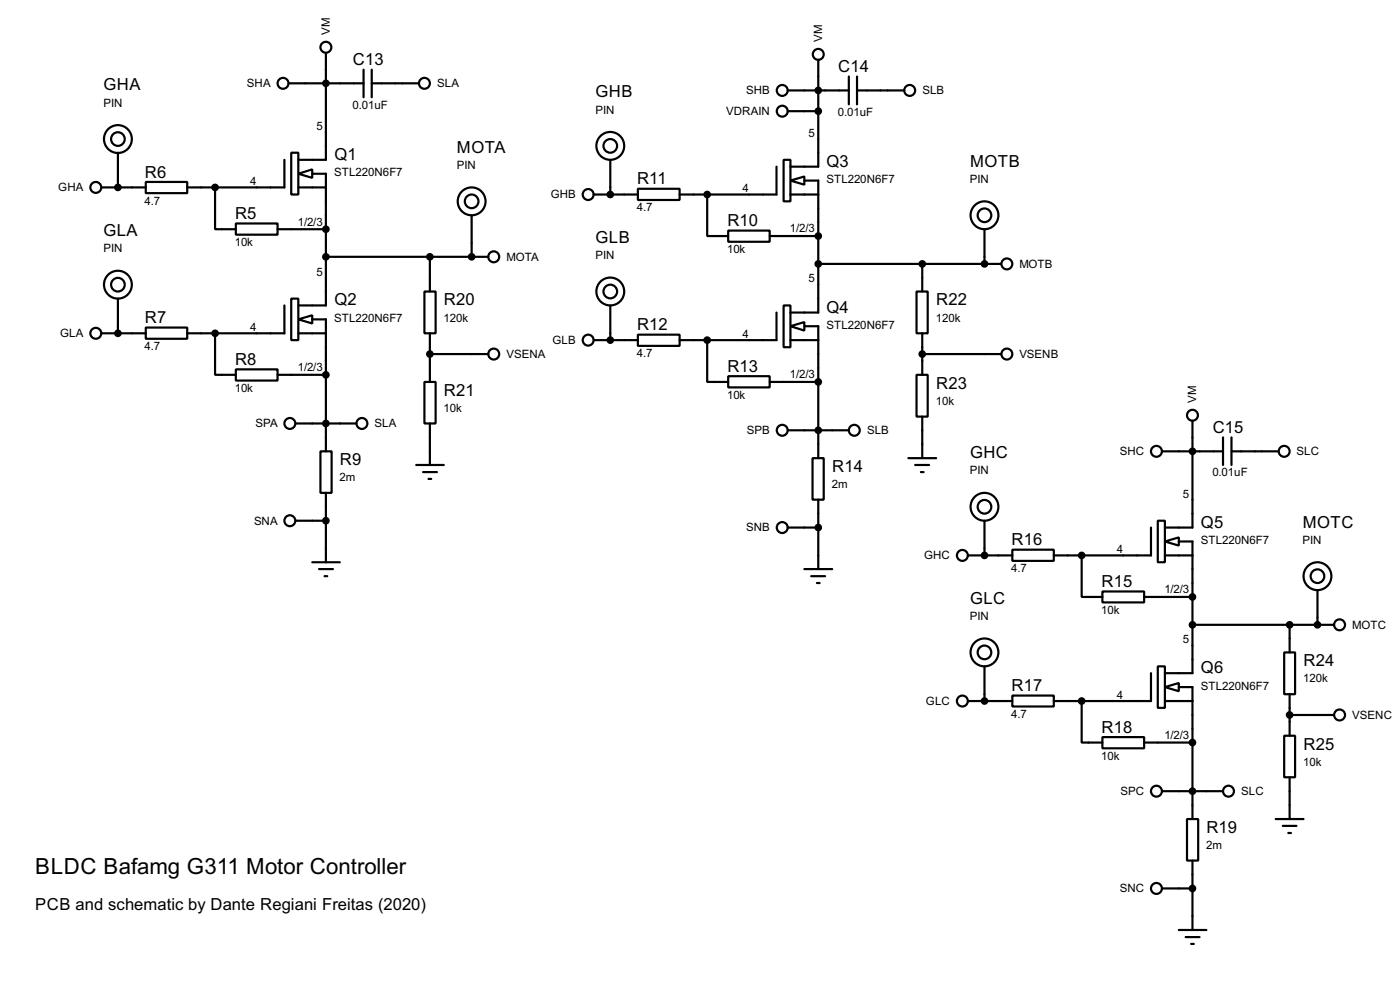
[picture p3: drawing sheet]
<svg xmlns="http://www.w3.org/2000/svg" width="256mm" height="180mm" viewBox="0 0 256 180" stroke-linecap="round" stroke-linejoin="round" font-family="sans-serif">
<g fill="none" stroke="#000" stroke-width=".4">
<path d="M52.9 15.3h13.7M59.7 9.7v19.6h-5M66.6 12.8v5M68.1 15.3h8.7M68.1 12.8v5M144.3 16.6h11.2M149.9 11v19.5h-5.1M155.5 14v5.1M157 16.6h8.7M157 14v5.1M18.6 34.3h8.1M21.6 28v6.3"/>
<path d="M26.7 33.3h7.6v2.1h-7.6zM39.4 34.3v7.7h3.8M52.1 29.3v5h-17.8M53.4 28h1.3v7.6h-1.3zM54.7 31.8l2.5-.8v1.6zM54.7 34.3h5M57.2 31.8h2.5v24.1h-5M86.4 39.4v7.6M108.8 35.6h8.1M111.8 29.3v6.3M116.9 34.6h7.6v2h-7.6zM129.6 35.6v7.6h3.8"/>
<path d="M142.3 30.5v5.1h-17.8M143.6 29.3h1.2v7.6h-1.2zM144.3 20.4h5.6M144.8 33.1l2.6-.8v1.5zM144.8 35.6h5.1M147.4 33.1h2.5v24.1h-5.1M21.6 54.7v6.3M26.7 60h7.6v2h-7.6zM43.2 40.9h7.7v2.1h-7.7zM50.9 42h8.8M52.1 55.9v5.1h-17.8M53.4 54.7h1.3v7.6h-1.3z"/>
<path d="M54.7 58.5l2.5-.8v1.5zM57.2 58.5h2.5v24.1M59.7 47h29.8M77.8 53.4h2v7.6h-2zM78.8 47v6.4M111.8 55.9v6.4M133.4 42.2h7.6v2.1h-7.6zM141 43.2h8.9M142.3 57.2v5.1h-17.8M143.6 55.9h1.2v7.7h-1.2zM144.8 59.7l2.6-.7v1.5zM147.4 59.7h2.5v24.2"/>
<path d="M149.9 48.3h33.5M167.9 53.4h2.1v7.6h-2.1zM169 48.3v5.1M180.4 42v6.3M18.6 61h8.1M39.4 61v7.6h3.8M43.2 67.6h7.7v2.1h-7.7zM50.9 68.6h8.8M54.2 77.5h11.1M54.7 61h5M77.8 69.9h2v7.6h-2zM78.8 61v8.9"/>
<path d="M78.8 77.5v7.6M78.8 64.8h10.7M108.8 62.3h8.1M116.9 61.3h7.6v2h-7.6zM129.6 62.3v7.6h3.8M133.4 68.9h7.6v2h-7.6zM141 69.9h8.9M144.3 78.8h11.2M144.8 62.3h5.1M167.9 68.6h2.1v7.7h-2.1zM169 61v7.6M169 76.3v7.6"/>
<path d="M169 64.8h14.4M218.5 77v19.6h-5.1M54.2 95.3h5.5M58.7 82.6h2.1v7.6h-2.1zM59.7 90.2v12.7M76.3 85.1h5M77.5 86.4h2.6M78.5 87.7h.5M144.3 96.6h5.6M148.9 83.9h2v7.6h-2zM149.9 91.5v12.7M166.4 83.9h5.1"/>
<path d="M167.7 85.1h2.5M168.7 86.4h.5M180.4 95.3v6.4M210.9 96.6v5.1h-17.8M212.1 95.3h1.3v7.6h-1.3zM212.9 82.6h11.2M213.4 99.1l2.6-.7v1.5zM216 99.1h2.5v24.1h-5.1M224.1 80.1v5M225.6 82.6h8.6M225.6 80.1v5M57.2 102.9h5.1"/>
<path d="M58.5 104.2h2.5M59.5 105.5h.5M147.4 104.2h5.1M148.6 105.5h2.6M149.7 106.7h.5M177.3 101.7h8.2M185.5 100.6h7.6v2.1h-7.6zM198.2 101.7v7.6h3.8M202 108.3h7.6v2h-7.6zM209.6 109.3h8.9M213.4 101.7h5.1M218.5 114.4h25.9"/>
<path d="M235.3 119.4h2v7.7h-2zM236.3 114.4v5M241.4 108v6.4M177.3 128.3h8.2M180.4 122v6.3M185.5 127.3h7.6v2h-7.6zM198.2 128.3v7.6h3.8M202 134.9h7.6v2.1h-7.6zM209.6 135.9h8.9M210.9 123.2v5.1h-17.8M212.1 122h1.3v7.6h-1.3zM213.4 125.8l2.6-.8v1.5z"/>
<path d="M213.4 128.3h5.1M216 125.8h2.5v24.1M235.3 134.7h2v7.6h-2zM236.3 127.1v7.6M236.3 130.9h8.1M212.9 144.8h11.2M217.5 149.9h2v7.6h-2zM218.5 157.5v12.7M233.7 149.9h5.1M235 151.2h2.5M236 152.5h.5M236.3 142.3v7.6"/>
<path d="M212.9 162.6h5.6M216 170.2h5M217.2 171.5h2.6M218.2 172.8h.5"/>
<circle cx="51.8" cy="15.3" r="1"/>
<circle cx="59.7" cy="8.7" r="1"/>
<circle cx="77.7" cy="15.3" r="1"/>
<circle cx="143.3" cy="16.6" r="1"/>
<circle cx="149.9" cy="10" r="1"/>
<circle cx="166.6" cy="16.6" r="1"/>
<circle cx="17.5" cy="34.3" r="1"/>
<circle cx="21.6" cy="25.5" r="2.55"/>
<circle cx="21.6" cy="25.5" r="1.25"/>
<circle cx="86.4" cy="36.9" r="2.55"/>
<circle cx="86.4" cy="36.9" r="1.25"/>
<circle cx="107.7" cy="35.6" r="1"/>
<circle cx="111.8" cy="26.7" r="2.55"/>
<circle cx="111.8" cy="26.7" r="1.25"/>
<circle cx="143.3" cy="20.4" r="1"/>
<circle cx="180.3" cy="39.4" r="2.55"/>
<circle cx="180.3" cy="39.4" r="1.25"/>
<circle cx="21.6" cy="52.1" r="2.55"/>
<circle cx="21.6" cy="52.1" r="1.25"/>
<circle cx="90.4" cy="47" r="1"/>
<circle cx="111.8" cy="53.4" r="2.55"/>
<circle cx="111.8" cy="53.4" r="1.25"/>
<circle cx="184.4" cy="48.3" r="1"/>
<circle cx="17.5" cy="61" r="1"/>
<circle cx="53.1" cy="77.5" r="1"/>
<circle cx="66.3" cy="77.5" r="1"/>
<circle cx="90.4" cy="64.8" r="1"/>
<circle cx="107.7" cy="62.3" r="1"/>
<circle cx="143.3" cy="78.8" r="1"/>
<circle cx="156.5" cy="78.8" r="1"/>
<circle cx="184.4" cy="64.8" r="1"/>
<circle cx="218.4" cy="76" r="1"/>
<circle cx="53.1" cy="95.3" r="1"/>
<circle cx="143.3" cy="96.6" r="1"/>
<circle cx="180.3" cy="92.8" r="2.55"/>
<circle cx="180.3" cy="92.8" r="1.25"/>
<circle cx="211.8" cy="82.6" r="1"/>
<circle cx="235.2" cy="82.6" r="1"/>
<circle cx="176.3" cy="101.7" r="1"/>
<circle cx="180.3" cy="119.4" r="2.55"/>
<circle cx="180.3" cy="119.4" r="1.25"/>
<circle cx="241.3" cy="105.5" r="2.55"/>
<circle cx="241.3" cy="105.5" r="1.25"/>
<circle cx="245.4" cy="114.4" r="1"/>
<circle cx="176.3" cy="128.3" r="1"/>
<circle cx="245.4" cy="130.9" r="1"/>
<circle cx="211.8" cy="144.8" r="1"/>
<circle cx="225" cy="144.8" r="1"/>
<circle cx="211.8" cy="162.6" r="1"/>
</g>
<g fill="#000">
<circle cx="21.6" cy="34.3" r=".2"/>
<circle cx="111.8" cy="35.6" r=".2"/>
<circle cx="86.4" cy="47" r=".2"/>
<circle cx="180.4" cy="48.3" r=".2"/>
<circle cx="21.6" cy="61" r=".2"/>
<circle cx="111.8" cy="62.3" r=".2"/>
<circle cx="180.4" cy="101.7" r=".2"/>
<circle cx="241.4" cy="114.4" r=".2"/>
<circle cx="180.4" cy="128.3" r=".2"/>
</g>
<g fill="#000" stroke="#000" stroke-width=".4">
<circle cx="59.7" cy="15.3" r=".5"/>
<circle cx="149.9" cy="16.6" r=".5"/>
<circle cx="21.6" cy="34.3" r=".5"/>
<circle cx="39.4" cy="34.3" r=".5"/>
<circle cx="111.8" cy="35.6" r=".5"/>
<circle cx="129.5" cy="35.6" r=".5"/>
<circle cx="149.9" cy="20.4" r=".5"/>
<circle cx="59.7" cy="42" r=".5"/>
<circle cx="59.7" cy="47" r=".5"/>
<circle cx="78.7" cy="47" r=".5"/>
<circle cx="86.4" cy="47" r=".5"/>
<circle cx="149.9" cy="48.3" r=".5"/>
<circle cx="149.9" cy="43.2" r=".5"/>
<circle cx="168.9" cy="48.3" r=".5"/>
<circle cx="180.3" cy="48.3" r=".5"/>
<circle cx="21.6" cy="61" r=".5"/>
<circle cx="39.4" cy="61" r=".5"/>
<circle cx="59.7" cy="68.6" r=".5"/>
<circle cx="59.7" cy="77.5" r=".5"/>
<circle cx="78.7" cy="64.8" r=".5"/>
<circle cx="111.8" cy="62.3" r=".5"/>
<circle cx="129.5" cy="62.3" r=".5"/>
<circle cx="149.9" cy="78.8" r=".5"/>
<circle cx="149.9" cy="69.9" r=".5"/>
<circle cx="168.9" cy="64.8" r=".5"/>
<circle cx="59.7" cy="95.3" r=".5"/>
<circle cx="149.9" cy="96.6" r=".5"/>
<circle cx="218.4" cy="82.6" r=".5"/>
<circle cx="180.3" cy="101.7" r=".5"/>
<circle cx="198.1" cy="101.7" r=".5"/>
<circle cx="218.4" cy="109.3" r=".5"/>
<circle cx="218.4" cy="114.4" r=".5"/>
<circle cx="236.2" cy="114.4" r=".5"/>
<circle cx="241.3" cy="114.4" r=".5"/>
<circle cx="180.3" cy="128.3" r=".5"/>
<circle cx="198.1" cy="128.3" r=".5"/>
<circle cx="218.4" cy="135.9" r=".5"/>
<circle cx="236.2" cy="130.9" r=".5"/>
<circle cx="218.4" cy="144.8" r=".5"/>
<circle cx="218.4" cy="162.6" r=".5"/>
</g>
<text font-size="4.6" x="6.5" y="159.9">BLDC Bafamg G311 Motor Controller</text>
<g font-size="3.4">
<text x="64.7" y="12">C13</text>
<text x="19" y="16.6">GHA</text>
<text x="109.1" y="17.8">GHB</text>
<text x="153.6" y="13.2">C14</text>
<text x="61.3" y="29.3">Q1</text>
<text x="83.7" y="28">MOTA</text>
<text x="26.6" y="32.5">R6</text>
<text x="116.7" y="33.8">R11</text>
<text x="151.4" y="30.5">Q3</text>
<text x="177.7" y="30.5">MOTB</text>
<text x="43.1" y="40.1">R5</text>
<text x="133.3" y="41.4">R10</text>
<text x="19" y="43.2">GLA</text>
<text x="109.1" y="44.5">GLB</text>
<text x="26.6" y="59.2">R7</text>
<text x="61.3" y="55.9">Q2</text>
<text x="81.3" y="55.9">R20</text>
<text x="151.4" y="57.2">Q4</text>
<text x="171.5" y="55.9">R22</text>
<text x="116.7" y="60.5">R12</text>
<text x="43.1" y="66.8">R8</text>
<text x="133.3" y="68.1">R13</text>
<text x="171.5" y="71.2">R23</text>
<text x="81.3" y="72.5">R21</text>
<text x="177.7" y="83.9">GHC</text>
<text x="222.2" y="79.3">C15</text>
<text x="62.3" y="85.2">R9</text>
<text x="152.5" y="86.4">R14</text>
<text x="185.3" y="99.8">R16</text>
<text x="220" y="96.6">Q5</text>
<text x="238.7" y="96.6">MOTC</text>
<text x="201.8" y="107.5">R15</text>
<text x="177.7" y="110.6">GLC</text>
<text x="220" y="123.3">Q6</text>
<text x="238.8" y="122">R24</text>
<text x="185.3" y="126.5">R17</text>
<text x="201.8" y="134.1">R18</text>
<text x="238.8" y="137.2">R25</text>
<text x="221" y="152.5">R19</text>
<text x="6.5" y="166.6">PCB and schematic by Dante Regiani Freitas (2020)</text>
</g>
<g font-size="2.4">
<text x="60.4" y="6.4" transform="rotate(-90 60.4 6.4)">VM</text>
<text x="150.6" y="7.6" transform="rotate(-90 150.6 7.6)">VM</text>
<text x="45.2" y="15.9">SHA</text>
<text x="80.1" y="15.9">SLA</text>
<text x="136.7" y="17.3">SHB</text>
<text x="169" y="17.3">SLB</text>
<text x="18.9" y="19.5">PIN</text>
<text x="58" y="23.8">5</text>
<text x="64.6" y="19.9">0.01uF</text>
<text x="109.1" y="20.8">PIN</text>
<text x="133" y="21">VDRAIN</text>
<text x="153.5" y="21.2">0.01uF</text>
<text x="148.1" y="25">5</text>
<text x="10.7" y="35">GHA</text>
<text x="45.9" y="33.9">4</text>
<text x="61.2" y="32.2">STL220N6F7</text>
<text x="83.7" y="31">PIN</text>
<text x="136.1" y="35.2">4</text>
<text x="151.4" y="33.5">STL220N6F7</text>
<text x="177.7" y="33.5">PIN</text>
<text x="26.5" y="37.4">4.7</text>
<text x="54.6" y="41.3">1/2/3</text>
<text x="100.9" y="36.3">GHB</text>
<text x="116.7" y="38.7">4.7</text>
<text x="18.9" y="46.2">PIN</text>
<text x="43" y="45.1">10k</text>
<text x="92.8" y="47.7">MOTA</text>
<text x="109.1" y="47.4">PIN</text>
<text x="133.2" y="46.4">10k</text>
<text x="144.7" y="42.6">1/2/3</text>
<text x="58" y="50.4">5</text>
<text x="148.1" y="51.7">5</text>
<text x="186.7" y="49">MOTB</text>
<text x="61.2" y="58.9">STL220N6F7</text>
<text x="81.3" y="58.9">120k</text>
<text x="171.5" y="58.9">120k</text>
<text x="11" y="61.7">GLA</text>
<text x="26.5" y="64.1">4.7</text>
<text x="45.9" y="60.6">4</text>
<text x="92.8" y="65.5">VSENA</text>
<text x="101.2" y="63">GLB</text>
<text x="116.7" y="65.4">4.7</text>
<text x="136.1" y="61.9">4</text>
<text x="151.4" y="60.2">STL220N6F7</text>
<text x="186.7" y="65.5">VSENB</text>
<text x="43" y="71.8">10k</text>
<text x="54.6" y="68">1/2/3</text>
<text x="144.7" y="69.3">1/2/3</text>
<text x="81.3" y="75.4">10k</text>
<text x="133.2" y="73">10k</text>
<text x="171.5" y="74.1">10k</text>
<text x="219.2" y="73.7" transform="rotate(-90 219.2 73.7)">VM</text>
<text x="46.8" y="78.2">SPA</text>
<text x="68.6" y="78.2">SLA</text>
<text x="136.8" y="79.5">SPB</text>
<text x="158.8" y="79.5">SLB</text>
<text x="205.1" y="83.3">SHC</text>
<text x="237.5" y="83.3">SLC</text>
<text x="62.2" y="88.1">2m</text>
<text x="152.4" y="89.4">2m</text>
<text x="177.7" y="86.8">PIN</text>
<text x="222.1" y="87.2">0.01uF</text>
<text x="216.7" y="91.1">5</text>
<text x="46.5" y="96">SNA</text>
<text x="136.7" y="97.3">SNB</text>
<text x="204.6" y="101.2">4</text>
<text x="220" y="99.5">STL220N6F7</text>
<text x="238.6" y="99.5">PIN</text>
<text x="169.3" y="102.4">GHC</text>
<text x="185.3" y="104.8">4.7</text>
<text x="177.7" y="113.5">PIN</text>
<text x="201.8" y="112.4">10k</text>
<text x="213.3" y="108.6">1/2/3</text>
<text x="216.7" y="117.8">5</text>
<text x="247.7" y="115.1">MOTC</text>
<text x="238.8" y="124.9">120k</text>
<text x="169.6" y="129">GLC</text>
<text x="185.3" y="131.4">4.7</text>
<text x="204.6" y="127.9">4</text>
<text x="220" y="126.2">STL220N6F7</text>
<text x="247.7" y="131.6">VSENC</text>
<text x="213.3" y="135.3">1/2/3</text>
<text x="201.8" y="139.1">10k</text>
<text x="238.8" y="140.2">10k</text>
<text x="205.3" y="145.5">SPC</text>
<text x="227.4" y="145.5">SLC</text>
<text x="221" y="155.4">2m</text>
<text x="205.1" y="163.3">SNC</text>
</g>
</svg>
